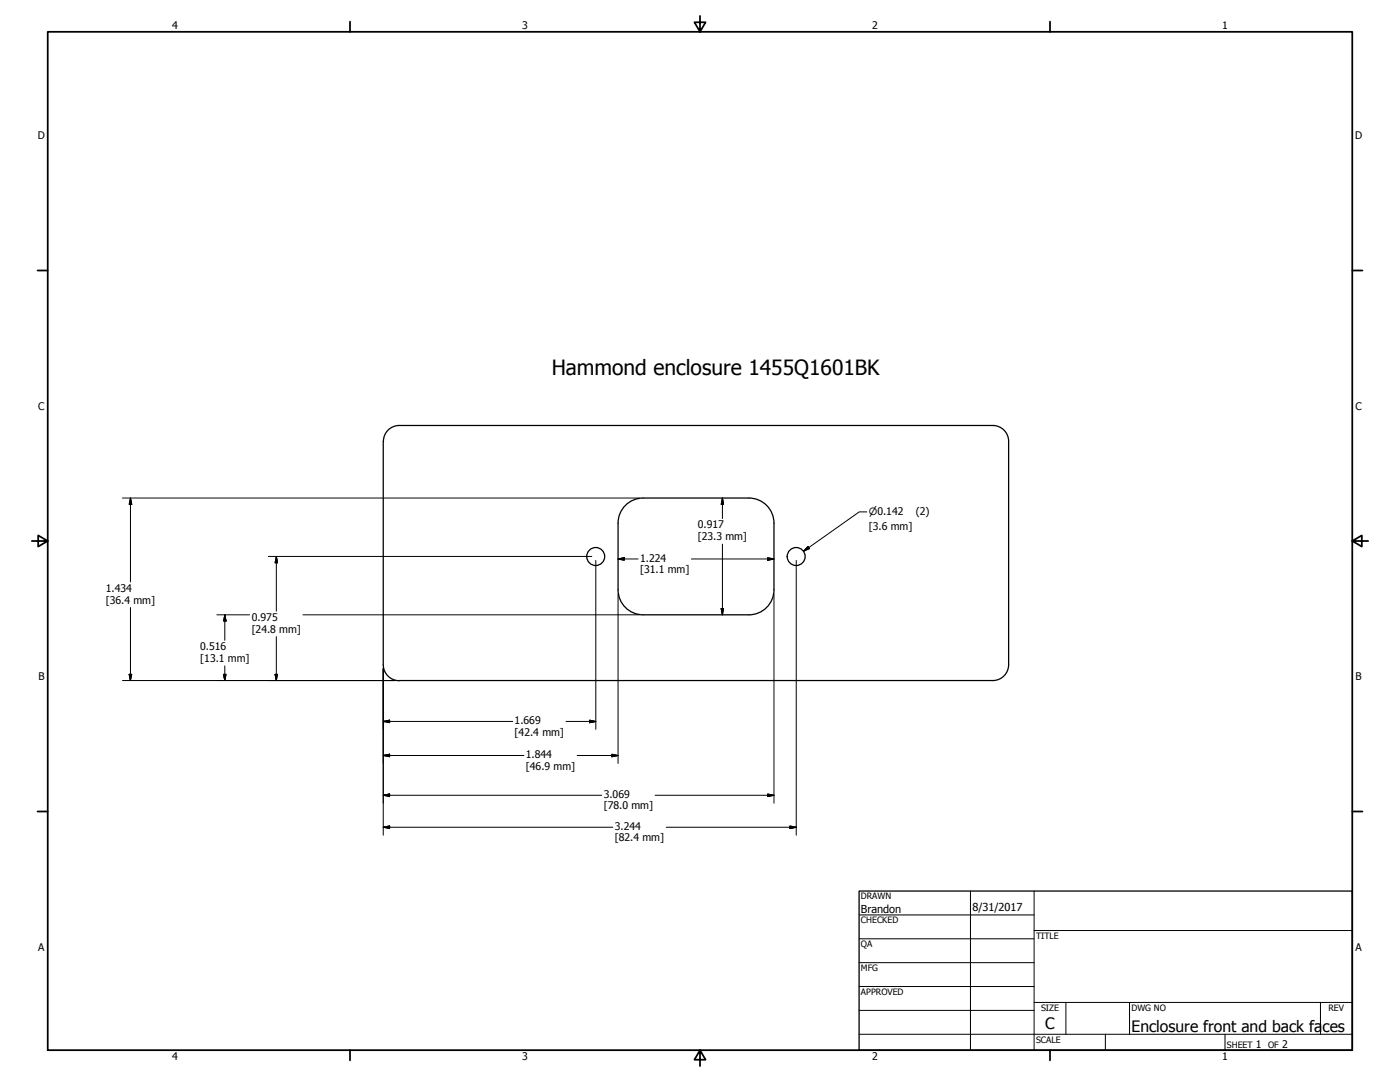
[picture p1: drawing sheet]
<svg xmlns="http://www.w3.org/2000/svg" width="559mm" height="432mm" viewBox="0 0 559 432" stroke-linecap="round" stroke-linejoin="round" font-family="sans-serif">
<!-- layer: Visible (ANSI) -->
<g fill="none" stroke="#000" stroke-width=".51">
<path d="M153 176.1a6.3 6.3 0 0 1 6.3-6.3h237a6.3 6.3 0 0 1 6.3 6.3v89.2a6.3 6.3 0 0 1-6.4 6.3l-236.8 .1a6.4 6.4 0 0 1-6.4-6.4v-89.2M298.9 198.8h-42.2a10 10 0 0 0-10 10v26.6a10 10 0 0 0 10 10M298.9 198.8a10 10 0 0 1 10 10v26.6a10 10 0 0 1-10 10M256.7 245.4h42.2"/>
<circle cx="237.8" cy="222.1" r="3.6"/>
<circle cx="317.8" cy="222.1" r="3.6"/>
</g>
<!-- layer: Border (ANSI) -->
<g fill="none" stroke="#000" stroke-width=".7">
<path d="M19 12.7h520.8v406.4h-520.8zM139.7 8.6v4.1M279.4 6.3v6.4l-2.2-3.8h4.4l-2.2 3.8M419.1 8.6v4.1M15 107.9h4M539.8 107.9h4M12.7 215.9h6.3l-3.8-2.2v4.4l3.8-2.2M539.8 215.9l3.8 2.2v-4.4l-3.8 2.2h6.3M15 323.8h4M539.8 323.8h4M139.7 419.1v4.1M279.4 419.1l2.2 3.8h-4.4l2.2-3.8v6.3"/>
<path d="M419.1 419.1v4.1"/>
</g>
<!-- layer: Title (ANSI) -->
<g fill="none" stroke="#000" stroke-width=".4">
<path d="M387.3 355.6v63.5M412.7 355.6v63.5M342.9 365.1h69.8M342.9 374.6h69.8M412.7 371.3h127.1M342.9 384.2h69.8M342.9 393.7h69.8M342.9 412.7h196.9M342.9 403.2h69.8M412.7 400h127.1M425.4 400v12.7M441.2 412.7v6.4"/>
<path d="M450.8 400v12.7M488.9 412.7v6.4M527 400v12.7"/>
</g>
<path d="M342.9 355.6h196.9v63.5h-196.9z" fill="none" stroke="#000" stroke-width=".51"/>
<!-- layer: Dimension (ANSI) -->
<g fill="none" stroke="#000" stroke-width=".4">
<path d="M48.9 198.8h206.2M52.1 198.8l.5 2.5h-1zM52.1 198.8v33.4M288.4 198.8l.4 2.5h-1zM288.4 198.8v8.1M288.4 217.2v28.2M322.5 218.1l.6 .8-2.4 1.1zM345.9 204.3h-2.9l-22.3 15.7M107.1 222.1h129.1M110.3 222.1l.4 2.5h-.9zM110.3 222.1v21.8M237.8 223.6v67.5"/>
<path d="M246.7 223.1l2.5-.5v1zM246.7 223.1h8M246.7 237v67.7M276 223.1h32.9M306.4 222.6l2.5 .5-2.5 .5zM308.9 237v83.5M317.8 223.6v109.7M52.1 242.4v29.2M86.6 245.4h13M89.7 245.4l.5 2.4h-1zM89.7 245.4v10.1M110.3 254.1v17.5"/>
<path d="M120.9 245.4h134.2M287.8 242.9h1l-.4 2.5zM48.9 271.6h108.8M51.6 269.1h1l-.5 2.5zM89.2 269.1h1l-.5 2.5zM89.7 265.7v5.9M109.8 269.1h.9l-.4 2.5zM153 266.8v66.5M153 287.9l2.5-.5v1zM153 287.9h51.7M225.9 287.9h11.9M235.3 287.4l2.5 .5-2.5 .5z"/>
<path d="M153 301.5l2.5-.5v1zM153 317.4l2.5-.5v1zM153 301.5h56.1M153 317.4h87.2M230.4 301.5h16.3M244.2 301l2.5 .5-2.5 .5zM261.5 317.4h47.4M306.4 316.9l2.5 .5-2.5 .5zM153 330.1l2.5-.5v1zM153 330.1h91.6M265.9 330.1h51.9M315.3 329.6l2.5 .5-2.5 .5z"/>
</g>
<g fill="#000" stroke="#000" stroke-width=".4">
<path d="M52.1 198.8l.5 2.5zM52.1 198.8l.5 2.5h-1zM288.4 198.8l.4 2.5zM288.4 198.8l.4 2.5h-1zM322.5 218.1l-1.8 1.9zM322.5 218.1l.6 .8-2.4 1.1zM110.3 222.1l.4 2.5zM110.3 222.1l.4 2.5h-.9zM246.7 223.1l2.5-.5zM246.7 223.1l2.5-.5v1zM306.4 223.6l2.5-.5zM306.4 222.6l2.5 .5-2.5 .5z"/>
<path d="M89.7 245.4l.5 2.4zM89.7 245.4l.5 2.4h-1zM287.8 242.9l.6 2.5zM287.8 242.9h1l-.4 2.5zM51.6 269.1l.5 2.5zM51.6 269.1h1l-.5 2.5zM89.2 269.1l.5 2.5zM89.2 269.1h1l-.5 2.5zM109.8 269.1l.5 2.5zM109.8 269.1h.9l-.4 2.5zM153 287.9l2.5-.5zM153 287.9l2.5-.5v1z"/>
<path d="M235.3 288.4l2.5-.5zM235.3 287.4l2.5 .5-2.5 .5zM153 301.5l2.5-.5zM153 301.5l2.5-.5v1zM153 317.4l2.5-.5zM153 317.4l2.5-.5v1zM244.2 302l2.5-.5zM244.2 301l2.5 .5-2.5 .5zM306.4 317.9l2.5-.5zM306.4 316.9l2.5 .5-2.5 .5zM153 330.1l2.5-.5zM153 330.1l2.5-.5v1z"/>
<path d="M315.3 330.6l2.5-.5zM315.3 329.6l2.5 .5-2.5 .5z"/>
</g>
<text font-size="8.4" x="220.2" y="149.8">Hammond enclosure 1455Q1601BK</text>
<g font-size="6.3">
<text x="417.2" y="410.6">C</text>
<text x="451.6" y="411.9">Enclosure front and back fa</text>
<text x="527.8" y="411.9">ces</text>
</g>
<g font-size="4.4">
<text x="343.7" y="364.3">Brandon</text>
<text x="388.1" y="363.7">8/31/2017</text>
</g>
<g font-size="4.2">
<text x="68.7" y="11.7">4</text>
<text x="208.4" y="11.7">3</text>
<text x="348.1" y="11.7">2</text>
<text x="487.8" y="11.7">1</text>
<text x="15.1" y="55.5">D</text>
<text x="540.9" y="55.5">D</text>
<text x="15.2" y="163.4">C</text>
<text x="541" y="163.4">C</text>
<text x="365.5" y="205.4">(2)</text>
<text x="278.5" y="210.9">0.917</text>
<text x="278.5" y="215.6">[23.3 mm]</text>
<text x="346.8" y="211.3">[3.6 mm]</text>
<text x="255.5" y="224.1">1.224</text>
<text x="255.5" y="228.7">[31.1 mm]</text>
<text x="42.2" y="236.2">1.434</text>
<text x="42.2" y="240.9">[36.4 mm]</text>
<text x="100.5" y="247.8">0.975</text>
<text x="100.5" y="252.5">[24.8 mm]</text>
<text x="79.9" y="259.5">0.516</text>
<text x="79.9" y="264.2">[13.1 mm]</text>
<text x="15.3" y="271.4">B</text>
<text x="541.1" y="271.4">B</text>
<text x="205.4" y="288.9">1.669</text>
<text x="205.4" y="293.6">[42.4 mm]</text>
<text x="209.9" y="302.5">1.844</text>
<text x="209.9" y="307.1">[46.9 mm]</text>
<text x="241" y="318.3">3.069</text>
<text x="241" y="323">[78.0 mm]</text>
<text x="245.4" y="331.1">3.244</text>
<text x="245.4" y="335.8">[82.4 mm]</text>
<text x="15.2" y="379.3">A</text>
<text x="541" y="379.3">A</text>
<text x="501.3" y="418.3">1</text>
<text x="511.8" y="418.3">2</text>
<text x="68.7" y="423.2">4</text>
<text x="208.4" y="423.2">3</text>
<text x="348.1" y="423.2">2</text>
<text x="487.8" y="423.2">1</text>
</g>
<text font-size="4" x="346.8" y="205.4">⌀0.142</text>
<g font-size="3.5">
<text x="343.7" y="358.9">DRAWN</text>
<text x="343.7" y="368.5">CHECKED</text>
<text x="413.5" y="374.6">TITLE</text>
<text x="343.7" y="378">QA</text>
<text x="343.7" y="387.5">MFG</text>
<text x="343.7" y="397.1">APPROVED</text>
<text x="415.5" y="403.4">SIZE</text>
<text x="451.6" y="403.4">DWG NO</text>
<text x="530.3" y="403.4">REV</text>
<text x="413.5" y="416.1">SCALE</text>
<text x="489.7" y="418.3">SHEET</text>
<text x="506.2" y="418.3">OF</text>
</g>
</svg>
